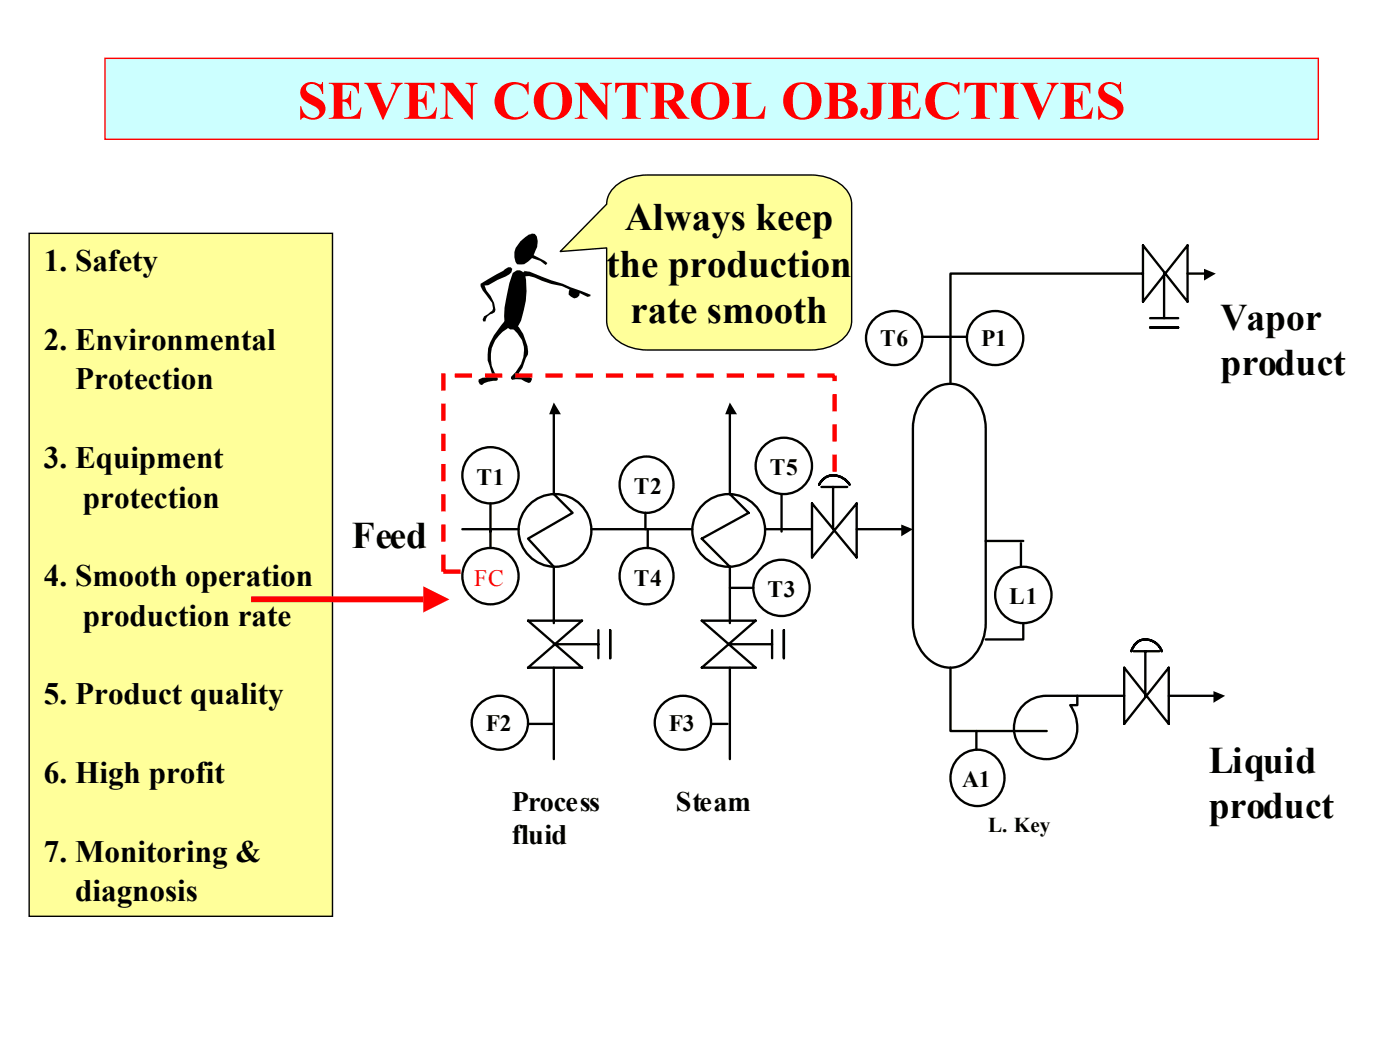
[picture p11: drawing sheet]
<svg xmlns="http://www.w3.org/2000/svg" width="254mm" height="190mm" viewBox="0 0 254 190" stroke-linecap="round" stroke-linejoin="round" font-family="sans-serif">
<g fill="none" stroke="#000" stroke-width=".43">
<path d="M167.9 71.7a5.7 5.7 0 0 1 9.3 .8 9.3 9.3 0 0 1 1.6 5.2v35.4a8.5 8.5 0 0 1-4.6 7.7 6 6 0 0 1-6.9-2.5 9 9 0 0 1-1.7-5.2v-35.4a8.9 8.9 0 0 1 2.3-6zM132.4 89.6l3.4 3.4-8.5 4.7 5.1 5.1M147.3 91.3v9.8l8.1-9.8v9.8zM149 88.3h4.7M151.2 88.3v7.7M185.7 127.9a5.9 5.9 0 0 1 4.2-1.7h5.6v1.7h-1.3a6.5 6.5 0 0 1-.4 8.2 5.8 5.8 0 0 1-8.1 0 5.8 5.8 0 0 1 0-8.2z"/>
<circle cx="100.7" cy="96.2" r="6.6"/>
<circle cx="132.2" cy="96.2" r="6.6"/>
</g>
<path d="M149.2 87.1a3.2 3.2 0 0 1 4.9 .8 3.1 3.1 0 0 0-2.7-1.7 3.1 3.1 0 0 0-2.8 1.7z" fill-rule="evenodd" fill="#00cc9a" stroke="#000" stroke-width=".43"/>
<path d="M83.9 96h10.2M100.5 89.6l3.4 3.4-8.1 4.7 4.7 5.1M107.3 96h18.3M138.8 96h8.5M155.4 96h9M95.8 112.6h9.8l-9.8 8.5h9.8zM100.5 116.9h8.1M108.6 114.3v5.1" fill="none" stroke="#000" stroke-width=".43"/>
<path d="M163.5 95.2l2.1 .8-2.1 1.3z" fill="#000"/>
<path d="M110.7 114.3v5.1z" fill-rule="evenodd" fill="#00cc9a" stroke="#000" stroke-width=".43"/>
<path d="M100.5 102.8v10.3M127.3 112.6h9.8l-9.8 8.5h9.8zM132.4 116.9h7.7M140.1 114.3v5.1" fill="none" stroke="#000" stroke-width=".43"/>
<path d="M142.2 114.3v5.1z" fill-rule="evenodd" fill="#00cc9a" stroke="#000" stroke-width=".43"/>
<path d="M100.5 74.3v15.3M132.4 74.3v15.3M132.4 102.8v10.3M205.7 118.2h4.7M207.8 118.2v8M172.4 121.1v11.5h17.5M204 121.1v10.2l8-10.2v10.2z" fill="none" stroke="#000" stroke-width=".43"/>
<path d="M100.5 73l1.3 2.2h-2.2zM132.4 73l1.3 2.2h-2.1z" fill="#000"/>
<path d="M206.2 116.6a2.99 2.99 0 0 1 4.6 1.6 2.86 2.86 0 0 0-2.8-2.2 2.86 2.86 0 0 0-2.7 2.2l.5-1.2z" fill-rule="evenodd" fill="#00cc9a" stroke="#000" stroke-width=".43"/>
<path d="M207.4 49.6h-35v20M207.4 44.5v10.2l8.1-10.2v10.2zM208.7 57.7h5.1M211.2 49.6v8.1M195.5 126.2h8.5M212 126.2h9" fill="none" stroke="#000" stroke-width=".43"/>
<path d="M220.2 125.4l2.1 .8-2.1 1.3z" fill="#000"/>
<path d="M208.7 59.4h5.1z" fill-rule="evenodd" fill="#00cc9a" stroke="#000" stroke-width=".43"/>
<g fill="none" stroke="#000" stroke-width=".43">
<path d="M158.3 58.2a5.1 5.1 0 0 1 6.4-1.2 5.1 5.1 0 0 1 2.3 6 5.1 5.1 0 0 1-6 3.1 5.1 5.1 0 0 1-3.8-5.6l.2-.9zM176.6 58.2a5.1 5.1 0 0 1 6.4-1.2 5.1 5.1 0 0 1 2.3 6 5.1 5.1 0 0 1-6 3.1 5.1 5.1 0 0 1-3.8-5.6l.2-.9zM215.5 49.6h3.8M167.3 61.1h8.1M89 91.3v8.1M114.2 84a5 5 0 0 1 6.4 .1 5 5 0 0 1 .9 6.4 4.9 4.9 0 0 1-6 2.2 4.9 4.9 0 0 1-3-5.7 5.1 5.1 0 0 1 1.7-3zM117.1 93v3M117.5 96v3.4M141.8 89.6v6.8M178.8 98.1h6.9M185.2 98.6v4.2M114.2 100.6a5 5 0 0 1 6.4 .1 5 5 0 0 1 .9 6.4 4.9 4.9 0 0 1-6 2.2 4.9 4.9 0 0 1-3-5.7 5.1 5.1 0 0 1 1.7-3z"/>
<path d="M132.4 106.7h4.3M185.7 113.1v2.9h-6.9M86.8 128a5.1 5.1 0 0 1 6.3-1.2 5.1 5.1 0 0 1 2.4 6 5.1 5.1 0 0 1-6.1 3.1 5.1 5.1 0 0 1-3.7-5.7l.2-.8zM95.8 131.3h4.7M100.5 121.1v16.6M120 128a5.1 5.1 0 0 1 6.3-1.2 5.1 5.1 0 0 1 2.4 6 5.1 5.1 0 0 1-6.1 3.1 5.1 5.1 0 0 1-3.7-5.7l.2-.8zM129 131.3h3M132.4 121.1v16.6M174.2 137.2a4.9 4.9 0 0 1 6.1-.2 4.9 4.9 0 0 1 1.6 5.9 4.9 4.9 0 0 1-6 3.1 4.9 4.9 0 0 1-3.4-5.8 5.2 5.2 0 0 1 1.7-3zM177.1 132.6v3.4"/>
<circle cx="89" cy="86.2" r="5.1"/>
<circle cx="142.2" cy="84.5" r="5.1"/>
<circle cx="89" cy="104.5" r="5.1"/>
<circle cx="141.8" cy="106.7" r="5.1"/>
<circle cx="185.7" cy="107.9" r="5.1"/>
</g>
<path d="M218.4 48.8l2.2 .8-2.2 1.3z" fill="#000"/>
<path d="M5.3 42.3h55v123.9h-55z" fill-rule="evenodd" fill="#ffff9a" stroke="#000" stroke-width=".25"/>
<path d="M45.6 108.7h31.2" fill="none" stroke="#f00" stroke-width="1.1" stroke-linecap="butt"/>
<path d="M76.8 106.4l4.7 2.4-4.7 2.3z" fill="#f00"/>
<path d="M19 10.6h220.2v14.7h-220.2z" fill-rule="evenodd" fill="#cff" stroke="#f00" stroke-width=".25"/>
<g fill="#000">
<path d="M87.2 51.5l5-3h.4l.3 .3-.1 .6-.4 .4-3.8 2h-.7l.4 .9 .7 1 .6 1.2 .3 1.3-.1 .4-.4 .3a1.51 1.51 0 0 0-1.3 1.4h-.4l-.1-.3 .2-.6 1.5-1 .2-.4-.2-1.1-1.7-2.2-.4-.8z" fill-rule="evenodd"/>
<path d="M93 49.5a1.23 1.23 0 0 1 1.8-.2l.5 .6a14.7 14.7 0 0 1-1.4 9.4l-.7 .5h-.6l-.8-.5-.3-.7v-1.3a30 30 0 0 1 1.5-7.8z" fill-rule="evenodd"/>
<path d="M94.9 49.1l1.2 .2 11.1 4.2-.1 .2-.5 .2-1.4-.7-.1 .4-.4 .4-.5 .1-1-.7 .1-.9-1.3-.6a15.2 15.2 0 0 1-5-1.6l-1-.2-1.1 .1-.1-.7 .4-.4h.3z" fill-rule="evenodd"/>
<path d="M94.4 43.8l1.5-1.2 .6-.2h-.2h.7a2.6 2.6 0 0 1 .2 3l-.4 .9 2 1 .5 .4-.3 .4-1-.8-1.5-.5-1.4 1.1h-1.3a3.2 3.2 0 0 1 .6-4.1z" fill-rule="evenodd"/>
<path d="M91.7 58.1l.5 .1 .2 .4v.7a6.7 6.7 0 0 0-3.3 4.9 6.1 6.1 0 0 0 1.2 4.4v.3l-.3 .2a3.6 3.6 0 0 0-2.6 .8l-.3-.2-.3-.4v-.4l.7-.4h2.2l-.4-.6-.5-1.5a6 6 0 0 1 1.3-6.2z" fill-rule="evenodd"/>
<path d="M93.1 58.8h.5a8.3 8.3 0 0 1 2.2 5.5l-.4 .7-.6 1.7-.9 1.5 1.6 .1 1 .4-.2 .6-.4 .2-1.3-.7h-1l-.7 .1-.2-.2v-.3a6 6 0 0 0 2-6.7l-1.8-2.3z" fill-rule="evenodd"/>
</g>
<path d="M111.5 33.9a8.6 8.6 0 0 1 6-2.2h29.6a7.6 7.6 0 0 1 7 3.7l.3 .8 .1 .8v21.2a5.3 5.3 0 0 1-4 4.7l-2.2 .5-1.2 .1h-29.6a7.6 7.6 0 0 1-7.1-3.6l-.2-.8-.1-.9v-13.2l-8.5 .6 8.5-8.6a4.4 4.4 0 0 1 1.4-3.1z" fill-rule="evenodd" fill="#ffff9a" stroke="#000" stroke-width=".25"/>
<path d="M80.4 67.7v36M151.4 68.1h-70.9M151.4 85.6v-17.5M80.4 103.7h4.3" fill="none" stroke="#f00" stroke-width=".78" stroke-dasharray="3.1 2.3" stroke-linecap="butt"/>
<text font-size="9.9" fill="#f00" x="54" y="21.6">SEVEN CONTROL OBJECTIVES</text>
<g font-size="7">
<text x="113.4" y="41.7">Always keep</text>
<text x="110.1" y="50.2">the production</text>
<text x="114.4" y="58.7">rate smooth</text>
</g>
<g font-size="6.8">
<text x="221.4" y="59.9">Vapor</text>
<text x="221.4" y="67.9">product</text>
<text x="63.9" y="99.4">Feed</text>
<text x="219.3" y="140.3">Liquid</text>
<text x="219.3" y="148.4">product</text>
</g>
<g font-size="5.7">
<text x="8" y="49.2">1. Safety</text>
<text x="8" y="63.5">2. Environmental</text>
<text x="13.6" y="70.6">Protection</text>
<text x="8" y="84.9">3. Equipment</text>
<text x="15" y="92.1">protection</text>
<text x="8" y="106.4">4. Smooth operation</text>
<text x="15" y="113.5">production rate</text>
<text x="8" y="127.8">5. Product quality</text>
<text x="8" y="142.1">6. High profit</text>
<text x="8" y="156.4">7. Monitoring &amp;</text>
<text x="13.7" y="163.5">diagnosis</text>
</g>
<g font-size="5.1">
<text x="92.8" y="147.1">Process</text>
<text x="122.6" y="147.1">Steam</text>
<text x="92.8" y="153.1">fluid</text>
</g>
<g font-size="4.3">
<text x="159.7" y="62.8">T6</text>
<text x="178" y="62.8">P1</text>
<text x="86.4" y="87.9">T1</text>
<text x="115" y="89.6">T2</text>
<text x="139.7" y="86.2">T5</text>
<text x="115" y="106.2">T4</text>
<text x="139.3" y="108.4">T3</text>
<text x="183.1" y="109.6">L1</text>
<text x="88.1" y="132.6">F2</text>
<text x="121.4" y="132.6">F3</text>
<text x="174.6" y="142.9">A1</text>
</g>
<text font-size="4.3" fill="#f00" x="86" y="106.2">FC</text>
<text font-size="3.8" x="179.3" y="150.9">L. Key</text>
</svg>
